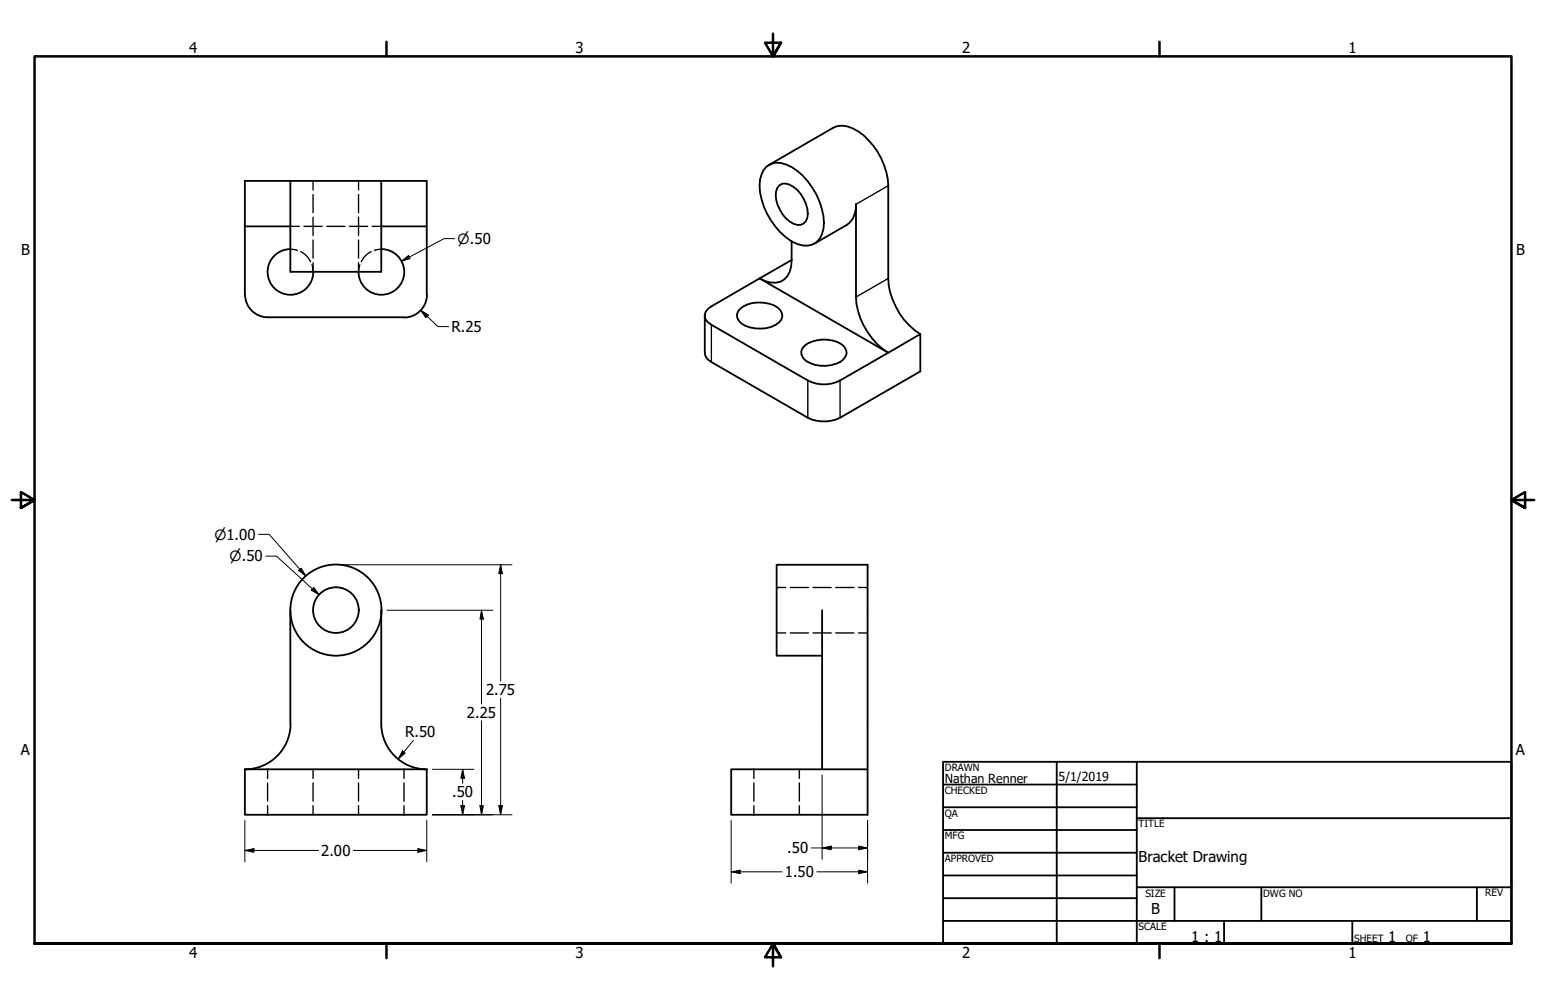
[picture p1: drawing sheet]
<svg xmlns="http://www.w3.org/2000/svg" width="432mm" height="279mm" viewBox="0 0 432 279" stroke-linecap="round" stroke-linejoin="round" font-family="sans-serif">
<!-- layer: Hidden (ANSI) -->
<g fill="none" stroke="#000" stroke-width=".38">
<path d="M87.4 50.5v2.6M87.4 54.4v5M100.1 50.5v2.6M100.1 54.4v5M81.1 69.6l2 .4M81.1 63.2h2.5M84 70.3l1.1 .7 1 1 .6 1.1M84.9 63.2h5.1M87.4 73.4v2.5l-.3-1.9M87.4 60.7v5.1M87.4 67.1v5M91.2 63.2h5.1"/>
<path d="M97.6 63.2h5.1M100.1 73.4v2.5l.4-1.9M100.1 60.7v5.1M100.1 67.1v5M103.6 70.3l-1 .7-1.1 1-.6 1.1M103.9 63.2h2.6M106.5 69.6l-1.9 .4M216.9 164.1h2.6M216.9 176.8h2.6M220.7 164.1h5.1M220.7 176.8h5.1M227.1 164.1h5.1"/>
<path d="M227.1 176.8h5.1M233.4 164.1h5.1M233.4 176.8h5.1M239.8 164.1h2.5M239.8 176.8h2.5M74.7 214.9v2.6M74.7 218.8v5M87.4 214.9v2.6M87.4 218.8v5M100.1 214.9v2.6M100.1 218.8v5M112.8 214.9v2.6"/>
<path d="M112.8 218.8v5M210.6 214.9v2.6M210.6 218.8v5M223.3 214.9v2.6M223.3 218.8v5M74.7 225.1v2.5M87.4 225.1v2.5M100.1 225.1v2.5M112.8 225.1v2.5M210.6 225.1v2.5M223.3 225.1v2.5"/>
</g>
<!-- layer: Visible (ANSI) -->
<g fill="none" stroke="#000" stroke-width=".51">
<path d="M81.1 50.5h25.4v12.7M81.1 50.5h-12.7v12.7h12.7M81.1 50.5v25.4h25.4v-12.7M106.5 50.5h12.7v12.7h-12.7M214.2 46.4a5.1 5.1 0 0 1 5.4-.4 19.1 19.1 0 0 1 10.4 14.4 8.1 8.1 0 0 1-2 7.3 5.8 5.8 0 0 1-6.9-.3 20.2 20.2 0 0 1-8.9-15.5 7.1 7.1 0 0 1 2-5.5zM214.8 46.1l17.9-10.4a6.5 6.5 0 0 1 6.9 .9 19.8 19.8 0 0 1 8.5 15.3v25.9a19.9 19.9 0 0 0 8.9 15.5M217.8 51.7a3.3 3.3 0 0 1 3.9 .6 9.6 9.6 0 0 1 3.8 8.5 2.56 2.56 0 0 1-3.8 1.7 9.6 9.6 0 0 1-4.9-9.2l.4-.9zM68.4 63.2v19.1M81.1 69.6a6.4 6.4 0 0 0-6.4 6.4 6.4 6.4 0 0 0 6.4 6.4 6.4 6.4 0 0 0 6.4-6.4M106.5 69.6a6.4 6.4 0 0 1 6.4 6.4 6.4 6.4 0 0 1-6.4 6.4 6.4 6.4 0 0 1-6.4-6.4M119.2 63.2v19.1M212.2 77.8l-13.5 7.8a2.7 2.7 0 0 0-1.9 2.6 2.7 2.7 0 0 0 1.9 2.5l26.9 15.6a9.8 9.8 0 0 0 9 0l13.5-7.7"/>
<path d="M212.2 77.8l35.9 20.8M221.1 72.6a6.1 6.1 0 0 1-3.2 6.1 7 7 0 0 1-5.7-.9M221.1 67.4v5.2M221.1 72.6l-8.9 5.2M227.5 68.1l9-5.2a6 6 0 0 0 2.6-5.8v25.9a19.7 19.7 0 0 0 9 15.6M68.5 82.3a6.3 6.3 0 0 0 6.3 6.3M119.3 82.3a6.4 6.4 0 0 1-6.4 6.4l-38.2-.1M196.8 88.2v10.4a3 3 0 0 0 1.9 2.6l26.9 15.5a10.3 10.3 0 0 0 9 0l22.4-12.9v-10.5l-8.9 5.3M206.7 86.3a9.4 9.4 0 0 1 10.5-.4 2.65 2.65 0 0 1 1.3 2.6 2.65 2.65 0 0 1-1.8 2.2 9.8 9.8 0 0 1-9.6-.3 2.57 2.57 0 0 1-.4-4.1zM224.7 96.6a9.4 9.4 0 0 1 10.4-.3 2.6 2.6 0 0 1 .4 4.2 9.3 9.3 0 0 1-10.4 .3 2.64 2.64 0 0 1-.4-4.2zM81.1 170.5v31.7M106.5 170.5v31.7a12.7 12.7 0 0 0 12.7 12.7"/>
<path d="M229.6 170.5v44.4h12.7v12.7h-38.1v-12.7h25.4M229.6 183.2h-12.7v-25.4h25.4v57.1M68.4 214.9h50.8v12.7h-50.8zM81.2 202.2a12.7 12.7 0 0 1-12.8 12.7"/>
<circle cx="93.8" cy="170.5" r="12.7"/>
<circle cx="93.8" cy="170.5" r="6.4"/>
</g>
<!-- layer: Visible Narrow (ANSI) -->
<path d="M248.1 51.9l-9 5.2M248.1 77.8l-9 5.2M198.7 90.7v10.5M225.6 106.3v10.4M234.6 106.3v10.4" fill="none" stroke="#000" stroke-width=".38"/>
<!-- layer: Border (ANSI) -->
<path d="M107.9 11.7v4M215.9 9.4v6.3l-2.2-3.8h4.4l-2.2 3.8 2.2-3.8M323.8 11.7v4M3.3 139.7h6.4l-3.9-2.2v4.4l3.9-2.2-3.9 2.2M428.5 139.7h-6.4l3.9-2.2v4.4l-3.9-2.2 3.9 2.2M9.7 263.7v-248h412.4v248h-412.4h412.4M107.9 263.7v4M218.1 267.5l-2.2-3.8 2.2 3.8h-4.4l2.2-3.8v6.3M323.8 263.7v4" fill="none" stroke="#000" stroke-width=".7"/>
<!-- layer: Title (ANSI) -->
<g fill="none" stroke="#000" stroke-width=".51">
<path d="M263.4 212.9h158.7v50.8h-158.7zM263.4 219.2h54.1M295.1 212.9v50.8M317.5 212.9v50.8M263.4 225.6h54.1M263.4 231.9h54.1M263.4 238.3h54.1M317.5 228.6h104.6M263.4 244.6h54.1M263.4 251h54.1M263.4 257.3h158.7M317.5 247.9h104.6"/>
<path d="M328 247.9v9.4M341.9 257.3v6.4M352.3 247.9v9.4M377.7 257.3v6.4M412.5 247.9v9.4"/>
</g>
<!-- layer: Dimension (ANSI) -->
<g fill="none" stroke="#000" stroke-width=".28">
<path d="M112.1 73l2-1.6 .5 .9zM127 66.7h-3l-11.9 6.3M117.5 86.7l2.1 1.3-.7 .8zM117.5 86.7l4.8 4.5h3M72.2 149.3h3l10.2 11.6M74.2 155.4h3l12 10.8M83.4 159.4l.7-.6 1.3 2.1zM95.4 157.8h47.6M139.8 157.8l.5 2.5h-1zM139.8 157.8v32.5M87.6 164.1l1.6 2.1-2.3-1.3zM108.1 170.5h29.6"/>
<path d="M134.5 170.5l.5 2.5h-1zM134.5 170.5v26.2M139.8 195.1v32.5M112.4 209.8l.8 .6-2 1.7zM115.4 206.9l-4.2 5.2M120.8 214.9h11.6M129.2 214.9l.5 2.5h-1zM129.2 214.9v4M134.5 201.4v26.2M229.6 216.5v23.6M68.4 237.6l2.5-.5v1zM68.4 237.6h20.6"/>
<path d="M68.4 229.2v11.6M98.7 237.6h20.5M116.7 237.1l2.5 .5-2.5 .5zM119.2 229.2v11.6M120.8 227.6h22.2M128.7 225.1h1l-.5 2.5zM129.2 223.6v4M134 225.1h1l-.5 2.5zM139.3 225.1h1l-.5 2.5zM204.2 229.2v17.6M226.6 236.9h15.7M229.6 236.9l2.6-.5v1z"/>
<path d="M239.8 236.4l2.5 .5-2.5 .5zM242.3 229.2v17.6M204.2 243.6l2.6-.5v1zM204.2 243.6h14.2M228.2 243.6h14.1M239.8 243.1l2.5 .5-2.5 .5z"/>
</g>
<g fill="#000">
<path d="M112.1 73l2-1.6 .5 .9z" fill-rule="evenodd"/>
<path d="M117.5 86.7l2.1 1.3-.7 .8z" fill-rule="evenodd"/>
<path d="M83.4 159.4l.7-.6 1.3 2.1z" fill-rule="evenodd"/>
<path d="M87.6 164.1l1.6 2.1-2.3-1.3z" fill-rule="evenodd"/>
<path d="M134.5 170.5l.5 2.5h-1z" fill-rule="evenodd"/>
<path d="M139.8 157.8l.5 2.5h-1z" fill-rule="evenodd"/>
<path d="M112.4 209.8l.8 .6-2 1.7z" fill-rule="evenodd"/>
<path d="M129.2 214.9l.5 2.5h-1z" fill-rule="evenodd"/>
<path d="M68.4 237.6l2.5-.5v1z" fill-rule="evenodd"/>
<path d="M116.7 237.1l2.5 .5-2.5 .5z" fill-rule="evenodd"/>
<path d="M128.7 225.1h1l-.5 2.5z" fill-rule="evenodd"/>
<path d="M134 225.1h1l-.5 2.5z" fill-rule="evenodd"/>
<path d="M139.3 225.1h1l-.5 2.5z" fill-rule="evenodd"/>
<path d="M229.6 236.9l2.6-.5v1z" fill-rule="evenodd"/>
<path d="M239.8 236.4l2.5 .5-2.5 .5z" fill-rule="evenodd"/>
<path d="M204.2 243.6l2.6-.5v1z" fill-rule="evenodd"/>
<path d="M239.8 243.1l2.5 .5-2.5 .5z" fill-rule="evenodd"/>
</g>
<g font-size="4.2">
<text x="52.8" y="14.7">4</text>
<text x="160.8" y="14.7">3</text>
<text x="268.7" y="14.7">2</text>
<text x="376.7" y="14.7">1</text>
<text x="5.9" y="71.4">B</text>
<text x="423.5" y="71.4">B</text>
<text x="126.1" y="92.8">R.25</text>
<text x="135.8" y="194.2">2.75</text>
<text x="130.4" y="200.6">2.25</text>
<text x="113.2" y="206">R.50</text>
<text x="5.8" y="211.1">A</text>
<text x="423.4" y="211.1">A</text>
<text x="126.3" y="222.8">.50</text>
<text x="89.7" y="239.1">2.00</text>
<text x="219.9" y="238.4">.50</text>
<text x="219.2" y="245.1">1.50</text>
<text x="318" y="240.9">Bracket Drawing</text>
<text x="321.5" y="255.4">B</text>
<text x="332.7" y="263.1">1 : 1</text>
<text x="387.7" y="263.1">1</text>
<text x="397.4" y="263.1">1</text>
<text x="52.8" y="267.7">4</text>
<text x="160.8" y="267.7">3</text>
<text x="268.7" y="267.7">2</text>
<text x="376.7" y="267.7">1</text>
</g>
<g font-size="3.9">
<text x="127.8" y="68.1">⌀.50</text>
<text x="59.9" y="150.7">⌀1.00</text>
<text x="64.1" y="156.8">⌀.50</text>
</g>
<g font-size="3.5">
<text x="263.9" y="218.6">Nathan Renner</text>
<text x="295.7" y="218.1">5/1/2019</text>
</g>
<g font-size="2.8">
<text x="263.9" y="215.4">DRAWN</text>
<text x="263.9" y="221.8">CHECKED</text>
<text x="263.9" y="228.2">QA</text>
<text x="318" y="231.1">TITLE</text>
<text x="263.9" y="234.5">MFG</text>
<text x="263.9" y="240.9">APPROVED</text>
<text x="319.9" y="250.5">SIZE</text>
<text x="352.8" y="250.5">DWG NO</text>
<text x="414.8" y="250.4">REV</text>
<text x="318" y="259.9">SCALE</text>
<text x="378.2" y="263.1">SHEET</text>
<text x="392.6" y="263.1">OF</text>
</g>
</svg>
